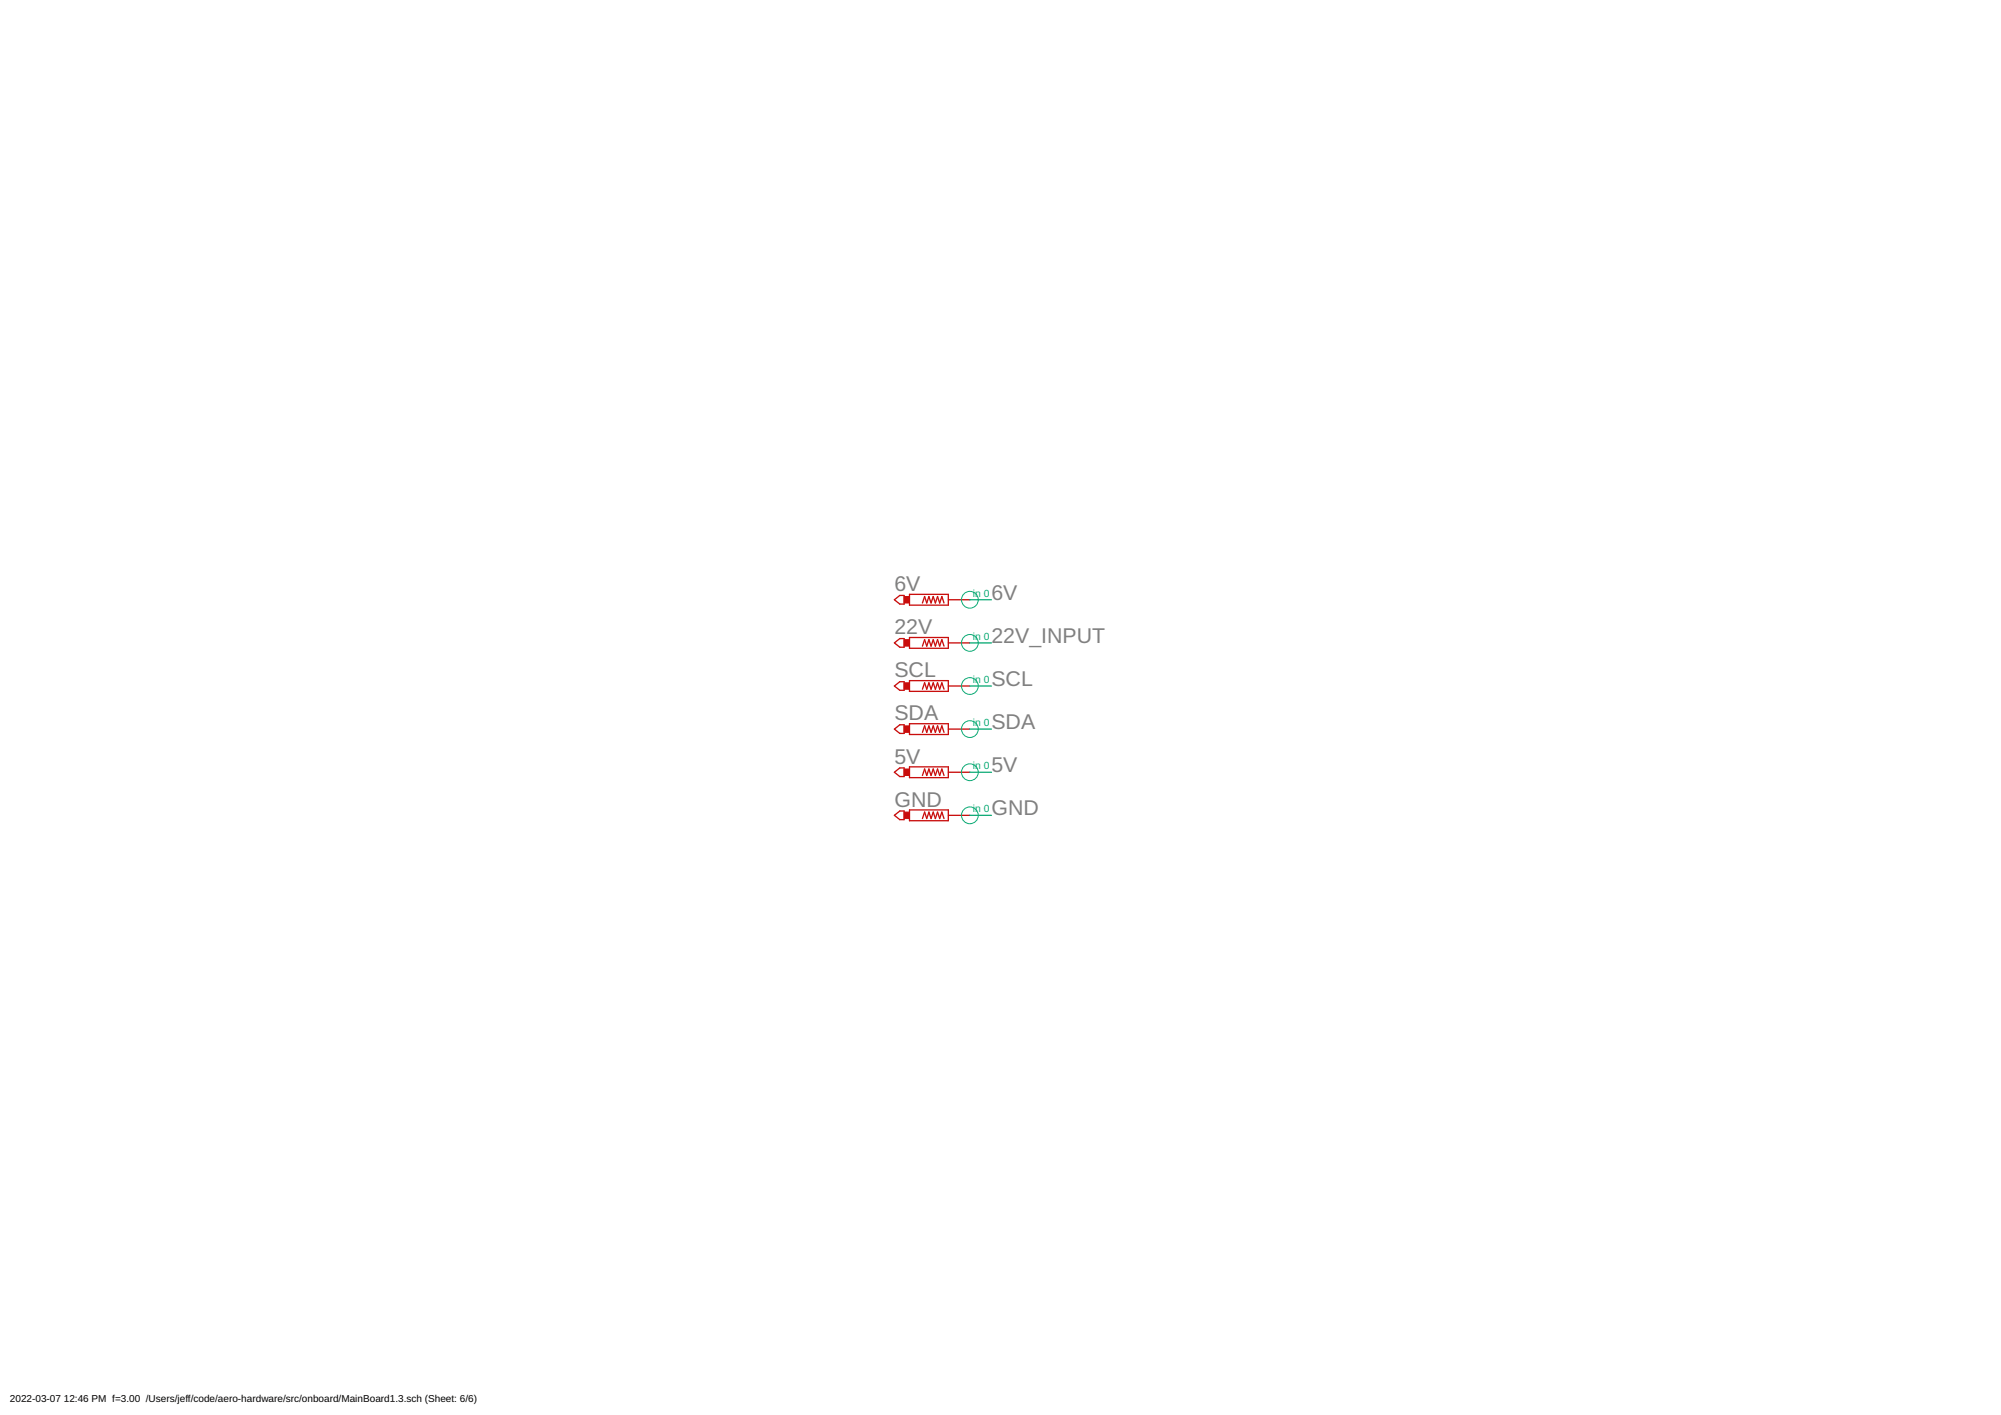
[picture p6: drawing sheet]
<svg xmlns="http://www.w3.org/2000/svg" width="707mm" height="500mm" viewBox="0 0 707 500" stroke-linecap="round" stroke-linejoin="round" font-family="sans-serif">
<g fill="none" stroke="#c90d0c" stroke-width=".47">
<path d="M316 211.9l1.9-1.5h1.5v3h-1.5zM321.3 210h13.7v3.8h-13.7zM325.9 213l.8-2.3 .7 2.3 .8-2.3 .8 2.3 .7-2.3 .8 2.3 .7-2.3 .8 2.3 .8-2.3 .7 2.3M335 211.9h7.7M316 227.1l1.9-1.5h1.5v3h-1.5zM321.3 225.2h13.7v3.8h-13.7zM325.9 228.3l.8-2.3 .7 2.3 .8-2.3 .8 2.3 .7-2.3 .8 2.3 .7-2.3 .8 2.3 .8-2.3 .7 2.3M335 227.1h7.7M316 242.4l1.9-1.6h1.5v3.1h-1.5zM316 257.6l1.9-1.5h1.5v3h-1.5zM321.3 240.5h13.7v3.7h-13.7zM321.3 255.7h13.7v3.8h-13.7z"/>
<path d="M325.9 258.7l.8-2.3 .7 2.3 .8-2.3 .8 2.3 .7-2.3 .8 2.3 .7-2.3 .8 2.3 .8-2.3 .7 2.3M325.9 243.5l.8-2.3 .7 2.3 .8-2.3 .8 2.3 .7-2.3 .8 2.3 .7-2.3 .8 2.3 .8-2.3 .7 2.3M335 257.6h7.7M335 242.4h7.7M316 272.8l1.9-1.5h1.5v3h-1.5zM321.3 270.9h13.7v3.8h-13.7zM325.9 274l.8-2.3 .7 2.3 .8-2.3 .8 2.3 .7-2.3 .8 2.3 .7-2.3 .8 2.3 .8-2.3 .7 2.3M335 272.8h7.7M316 288l1.9-1.5h1.5v3.1h-1.5zM321.3 286.1h13.7v3.8h-13.7zM325.9 289.2l.8-2.3 .7 2.3 .8-2.3 .8 2.3 .7-2.3 .8 2.3 .7-2.3 .8 2.3 .8-2.3 .7 2.3M335 288h7.7"/>
</g>
<g fill="#c90d0c" stroke="#c90d0c" stroke-width=".35">
<path d="M319.4 271.7h1.9v2.3h-1.9z"/>
<path d="M319.4 256.4h1.9v2.3h-1.9z"/>
<path d="M319.4 241.2h1.9v2.3h-1.9z"/>
<path d="M319.4 226h1.9v2.3h-1.9z"/>
<path d="M319.4 210.7h1.9v2.3h-1.9z"/>
<path d="M319.4 286.9h1.9v2.3h-1.9z"/>
</g>
<g fill="none" stroke="#0dab76" stroke-width=".35">
<circle cx="342.7" cy="211.9" r="2.96"/>
<circle cx="342.7" cy="227.1" r="2.96"/>
<circle cx="342.7" cy="257.6" r="2.96"/>
<circle cx="342.7" cy="242.4" r="2.96"/>
<circle cx="342.7" cy="272.8" r="2.96"/>
<circle cx="342.7" cy="288" r="2.96"/>
</g>
<path d="M342.7 211.9h7.6M342.7 227.1h7.6M342.7 257.6h7.6M342.7 242.4h7.6M342.7 272.8h7.6M342.7 288h7.6" fill="none" stroke="#0dab76" stroke-width=".47"/>
<g font-size="7.5" fill="#808080">
<text x="316" y="208.8">6V</text>
<text x="350.3" y="211.9">6V</text>
<text x="316" y="224.1">22V</text>
<text x="350.3" y="227.1">22V_INPUT</text>
<text x="316" y="239.3">SCL</text>
<text x="350.3" y="242.3">SCL</text>
<text x="316" y="254.5">SDA</text>
<text x="350.3" y="257.6">SDA</text>
<text x="316" y="269.8">5V</text>
<text x="350.3" y="272.8">5V</text>
<text x="316" y="285">GND</text>
<text x="350.3" y="288">GND</text>
</g>
<g font-size="3.6" fill="#0dab76">
<text x="343.7" y="210.8">in 0</text>
<text x="343.7" y="226">in 0</text>
<text x="343.7" y="241.3">in 0</text>
<text x="343.7" y="256.5">in 0</text>
<text x="343.7" y="271.7">in 0</text>
<text x="343.7" y="287">in 0</text>
</g>
<g font-size="3.5">
<text x="3.5" y="495.4">2022-03-07</text>
<text x="22.6" y="495.4">12:46 PM f=3.00 /Users/jeff/code/aero-hardware/src/onboard/MainBoard1.3.sch (Sheet: 6/6)</text>
</g>
</svg>
